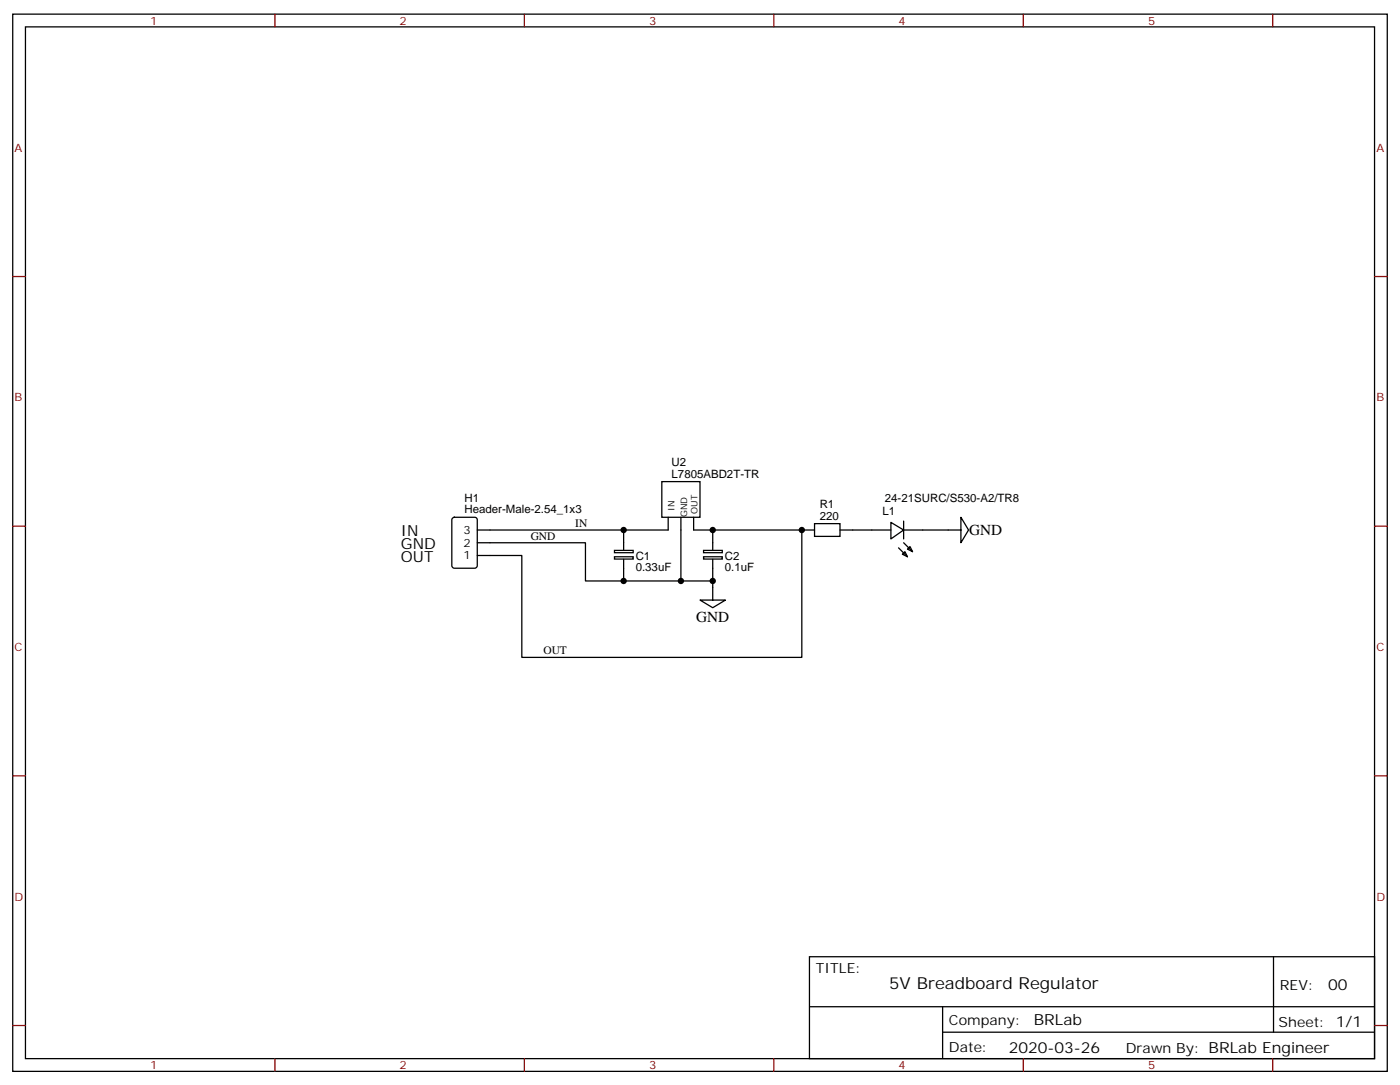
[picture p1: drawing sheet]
<svg xmlns="http://www.w3.org/2000/svg" width="388mm" height="300mm" viewBox="0 0 388 300" stroke-linecap="round" stroke-linejoin="round" font-family="sans-serif">
<g fill="none" stroke="#000" stroke-width=".35">
<path d="M3.5 3.9h381v292.8h-381zM7.1 7.4h373.9v285.8h-373.9zM183.4 133.4h10.6v9.9h-10.6zM125.5 143.5l.4-.2h5.7l.6 .4 .1 13-.5 .6-5.9 .1-.6-.5-.1-12.9zM132.3 150.3h30v10.6h35.3v5.3M170.3 154.2h5.2v.6h-5.2zM170.3 152.4h5.2v.7h-5.2zM172.9 146.8v5.6M172.9 154.9v6M185.2 143.3v3.5h-52.9M188.7 143.3v17.6M192.3 143.3v3.5h29.9v35.3h-77.6v-28.3h-12.3"/>
<path d="M195 154.2h5.2v.6h-5.2zM195 152.4h5.2v.7h-5.2zM197.6 146.8v5.6M197.6 154.9v6M222.2 146.8h3.6M225.8 145h7v3.6h-7zM232.8 146.8h14.1M246.9 144.7l3.6 2.1-3.6 2.5zM249.1 151.7l2.4 2.5M250.1 153.5l.7-.7 .7 1.4zM250.5 146.8h15.8M250.5 150.3l2.4 2.5"/>
<path d="M250.5 144.3v5M251.5 152.1l.7-.7 .7 1.4zM266.3 143.3l2.2 3.5-2.2 3.5zM194 166.2h7.1l-3.5 2.1zM224.4 265h156.6v28.2h-156.6zM224.4 278.8h156.5M261.3 278.8v14.1M353 265v20.9M261.3 285.9h119.6"/>
</g>
<g fill="none" stroke="#870000" stroke-width=".35">
<path d="M76.2 3.9v3.5M145.3 3.9v3.5M214.5 3.9v3.5M283.6 3.9v3.5M352.8 3.9v3.5M3.5 76.6h3.6M381 76.6h3.5M3.5 145.7h3.6M381 145.7h3.5M3.5 214.9h3.6M381 214.9h3.5M3.5 284h3.6"/>
<path d="M76.2 293.2v3.5M145.3 293.2v3.5M214.5 293.2v3.5M283.6 293.2v3.5M352.8 293.2v3.5M381 284h3.5"/>
</g>
<g fill="#000">
<circle cx="172.9" cy="146.8" r=".88"/>
<circle cx="197.6" cy="146.8" r=".88"/>
<circle cx="222.3" cy="146.8" r=".88"/>
<circle cx="172.9" cy="160.9" r=".88"/>
<circle cx="188.7" cy="160.9" r=".88"/>
<circle cx="197.6" cy="160.9" r=".88"/>
</g>
<text font-size="4.6" x="246.5" y="274">5V Breadboard Regulator</text>
<g font-size="4.2">
<text x="111.1" y="148.6">IN</text>
<text x="268.6" y="148.2">GND</text>
<text x="111.1" y="152.1">GND</text>
<text x="111.1" y="155.6">OUT</text>
<text x="193" y="172.3">GND</text>
<text x="368.2" y="274.2">00</text>
<text x="286.5" y="283.8">BRLab</text>
<text x="279.6" y="291.6">2020-03-26</text>
</g>
<g font-size="3.9">
<text x="226.1" y="269.6">TITLE:</text>
<text x="354.8" y="274.2">REV:</text>
<text x="263" y="283.8">Company:</text>
<text x="354.4" y="284.4">Sheet: 1/1</text>
<text x="263" y="291.4">Date:</text>
<text x="312.1" y="291.5">Drawn By: BRLab Engineer</text>
</g>
<g font-size="3.2" fill="#800">
<text x="41.6" y="6.9">1</text>
<text x="110.8" y="6.9">2</text>
<text x="179.9" y="6.9">3</text>
<text x="249.1" y="6.9">4</text>
<text x="318.2" y="6.9">5</text>
<text x="4.1" y="42">A</text>
<text x="381.5" y="42">A</text>
<text x="4.1" y="111.2">B</text>
<text x="381.5" y="111.2">B</text>
<text x="4.1" y="180.3">C</text>
<text x="381.5" y="180.3">C</text>
<text x="4.1" y="249.4">D</text>
<text x="381.5" y="249.4">D</text>
<text x="41.6" y="296.2">1</text>
<text x="110.8" y="296.2">2</text>
<text x="179.9" y="296.2">3</text>
<text x="249.1" y="296.2">4</text>
<text x="318.2" y="296.2">5</text>
</g>
<g font-size="3.2">
<text x="186.2" y="128.9">U2</text>
<text x="186.2" y="132.3">L7805ABD2T-TR</text>
<text x="128.8" y="142.2">Header-Male-2.54_1x3</text>
<text x="128.8" y="139">H1</text>
<text x="227.2" y="144">220</text>
<text x="227.2" y="140.7">R1</text>
<text x="244.6" y="142.6">L1</text>
<text x="245.3" y="139.1">24-21SURC/S530-A2/TR8</text>
<text x="128.5" y="147.8">3</text>
<text x="147.1" y="149.4">GND</text>
<text x="159.5" y="145.9">IN</text>
<text x="128.5" y="154.9">1</text>
<text x="128.5" y="151.4">2</text>
<text x="176.2" y="155">C1</text>
<text x="200.9" y="155">C2</text>
<text x="176.2" y="158.2">0.33uF</text>
<text x="200.9" y="158.2">0.1uF</text>
<text x="150.6" y="181.2">OUT</text>
</g>
<g font-size="2.5">
<text x="187" y="141.5" transform="rotate(-90 187 141.5)">IN</text>
<text x="190.5" y="143.3" transform="rotate(-90 190.5 143.3)">GND</text>
<text x="193.4" y="142.3" transform="rotate(-90 193.4 142.3)">OUT</text>
</g>
</svg>
